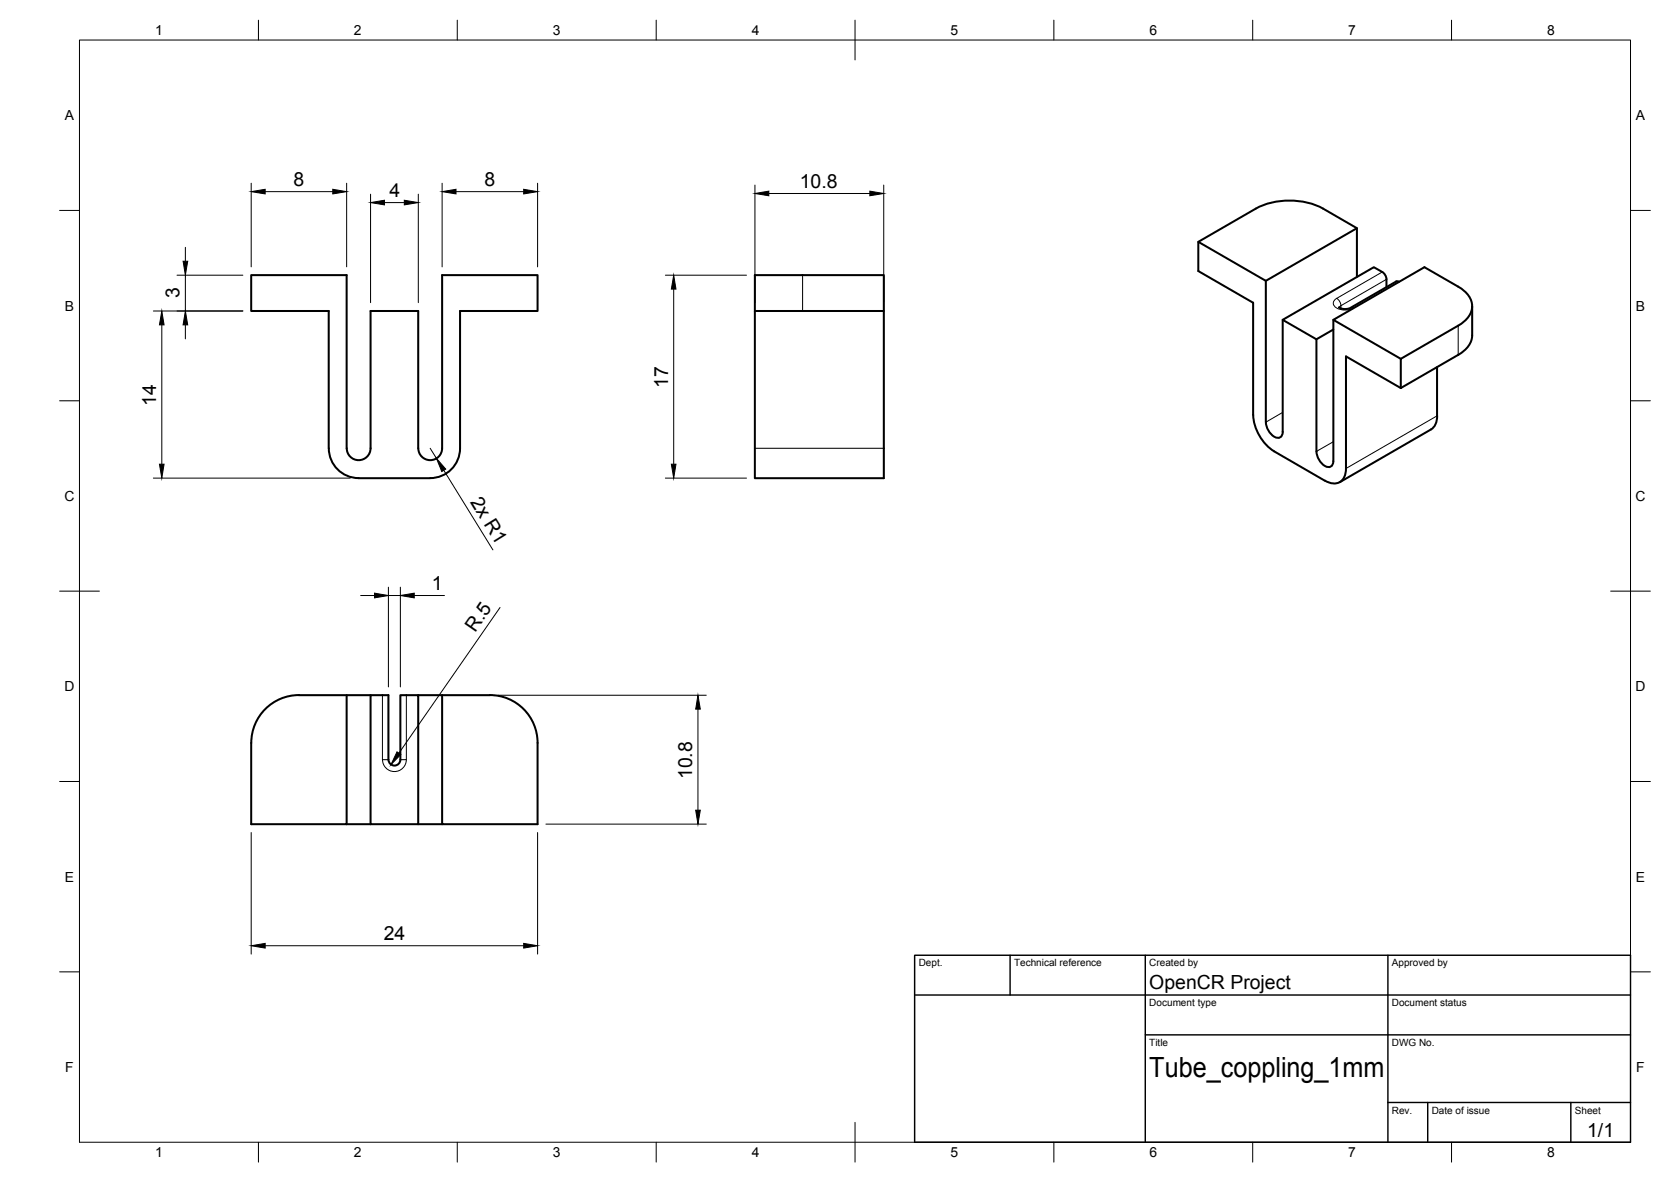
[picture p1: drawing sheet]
<svg xmlns="http://www.w3.org/2000/svg" width="420mm" height="297mm" viewBox="0 0 420 297" stroke-linecap="round" stroke-linejoin="round" font-family="sans-serif">
<!-- layer: Visible -->
<g fill="none" stroke="#000" stroke-width=".51">
<path d="M341.2 57.3l-22.9 13.3-17-9.8M189.8 78.2h32.4v-9.1h-32.4v51.1h32.4v-42M318.3 70.6v35.5M341.2 69.6v-12.3l-8.5-4.9a18.7 18.7 0 0 0-17 0l-14.4 8.4v7.3l13.8 8v28.2M348.6 70.2v1.9M348.6 70.2l-.2-.9-.5-.7-2.5-1.5-22.9 13.3 8.5 4.9 4.3-2.5M351.8 70.8l-.7-.1-11.7 6.7-1.3 .3-1.4-.5M370.2 76.9v7.4a6 6 0 0 1-3.5 4.9l-14.5 8.3M322.5 80.4v28.1a1.29 1.29 0 0 1-.6 1.4 1.29 1.29 0 0 1-1.5-.1l-.9-.8-.7-1.1-.5-1.8M331 85.3v28.1a4.1 4.1 0 0 0 3.2 4 1.3 1.3 0 0 0 1-1.5M335.3 80.4v35.5M352.2 90.2l-16.9-9.8 22.9-13.3 8.5 4.9a5.7 5.7 0 0 1 3.4 5.8 6.3 6.3 0 0 1-3.5 4l-14.4 8.4v7.3"/>
<path d="M352.2 97.5l-13.8-7.9v28.1a3.2 3.2 0 0 1-1.5 3.5 3.2 3.2 0 0 1-3.8-.4M361.3 92.3v12.2M315.1 104.2a11.7 11.7 0 0 0 5.3 9.2l12.7 7.4M361.4 104.5l-.2 1.3-.4 1-1 1.1-22.9 13.3M90.2 120.2h18M90.2 120.1a7.5 7.5 0 0 1-7.5-7.4v-34.5h-19.5v-9.1h24v43.6a3 3 0 0 0 3 2.9 3 3 0 0 0 3-3v-34.4h12v34.5a3 3 0 0 0 3 2.9 3 3 0 0 0 3-3v-43.5h24v9.1h-19.5v34.5a7.5 7.5 0 0 1-7.5 7.4M87.2 174.7v32.4h-24v-20.4a12 12 0 0 1 12-12h18M93.2 174.7h4.5v16.2a1.49 1.49 0 0 0 1.5 1.5 1.49 1.49 0 0 0 1.5-1.5v-16.2h4.5v32.4h-12zM105.2 174.7h18M123.2 174.7a12 12 0 0 1 12 12v20.4h-24v-32.4M87.2 207.1h6M105.2 207.1h6"/>
</g>
<!-- layer: Visible Narrow -->
<g fill="none" stroke="#000" stroke-width=".25">
<path d="M201.8 69.1v9.1M336.1 75l.6 .6 .5 1.2M336.1 75a1.29 1.29 0 0 0-.9 1.2 1.29 1.29 0 0 0 .9 1.2l1.8 .5 1.3-.1 1.1-.4h-.7M337.2 76.8v.7M337.2 76.8l-.4 .5M347.6 68.4l-11.5 6.6M348.6 70.2l-11.4 6.6M366.6 81.8v7.4M189.8 112.7h32.4M322.5 103.6l-4.2 2.5M335.3 111l-4.3 2.4M361.3 104.5l-22.9 13.2"/>
<path d="M96.2 174.7v16.2M102.2 174.7v16.2h-1.5M96.2 190.9h1.5M96.2 190.9a3 3 0 0 0 3 3 3 3 0 0 0 3-3"/>
</g>
<!-- layer: BORDER -->
<g fill="none" stroke="#000" stroke-width=".25">
<path d="M20 10.1h390v276.9h-390zM65 5.1v5M115 5.1v5M165 5.1v5M215 5.1v10M265 5.1v5M315 5.1v5M365 5.1v5M15 52.9h5M410 52.9h5M15 100.7h5M410 100.7h5"/>
<path d="M15 148.6h10M405 148.6h10M15 196.4h5M410 196.4h5M15 244.2h5M410 244.2h5M65 287v5M115 287v5M165 287v5M215 282.1v9.9M265 287v5M315 287v5"/>
<path d="M365 287v5"/>
</g>
<!-- layer: TITLEBLOCK -->
<path d="M230 240.1h180v46.9h-180zM230 250h180M254 240.1v9.9M288 240.1v46.9M349 240.1v46.9M288 260.1h122M349 277.1h61M359 277.1v9.9M395 277.1v9.9" fill="none" stroke="#000" stroke-width=".36"/>
<!-- layer: FD_Dimensions -->
<g fill="none" stroke="#000" stroke-width=".25">
<path d="M63.2 46v21.1M66.7 48.2h17M87.2 46v21.1M93.2 48.8v27.3M96.7 50.9h5M105.2 48.8v27.3M111.2 46v21.1M114.7 48.2h17M135.2 46v21.1M189.8 46.5v29.6M193.3 48.6h25.4M222.2 46.5v29.6"/>
<path d="M38.6 78.2h22.5M44.5 69.2h16.6M46.6 62.2v3.4M46.6 69.2v9M167.3 69.2h20.4M169.4 72.7v44M40.7 81.6v35.1M46.6 81.6v3.6M108.2 112.7l1.5 2.5M111.6 118.2l12.3 20M38.6 120.1h49.5M167.3 120.1h20.4"/>
<path d="M90.7 149.7h3.5M97.7 147.6v25M97.7 149.7h3M100.7 147.6v25M104.2 149.7h7.6M125.7 152.7l-25.4 36.6M125.3 174.7h52.3M175.5 178.2v25.4M63.2 209.2v30.6M135.2 209.2v30.6M137.3 207.1h40.3M66.7 237.7h65"/>
</g>
<g fill="#000" stroke="#000" stroke-width=".25">
<path d="M63.2 48.2l3.5-.6v1.1zM83.7 47.6l3.5 .6-3.5 .5zM93.2 50.9l3.5-.6v1.2zM101.7 50.3l3.5 .6-3.5 .6zM111.2 48.2l3.5-.6v1.1zM131.7 47.6l3.5 .6-3.5 .5zM189.8 48.6l3.5-.6v1.2zM218.7 48l3.5 .6-3.5 .6zM46 65.6h1.2l-.6 3.6zM169.4 69.2l.6 3.5h-1.2zM40.7 78.2l.6 3.4h-1.2zM46.6 78.2l.6 3.4h-1.2z"/>
<path d="M40.1 116.7h1.2l-.6 3.4zM109.7 115.2l2.4 2.7-1 .6zM168.8 116.7h1.2l-.6 3.4zM94.2 149.1l3.5 .6-3.5 .5zM100.7 149.7l3.5-.6v1.1zM175.5 174.7l.6 3.5h-1.2zM99.8 188.9l1 .7-2.5 2.5zM174.9 203.6h1.2l-.6 3.5zM63.2 237.7l3.5-.6v1.2zM131.7 237.1l3.5 .6-3.5 .6z"/>
</g>
<text font-size="7" x="289" y="270.6">Tube_coppling_1mm</text>
<g font-size="4.9">
<text x="73.8" y="46.7">8</text>
<text x="121.8" y="46.7">8</text>
<text x="201.1" y="47.2">10.8</text>
<text x="97.9" y="49.5">4</text>
<text x="45.1" y="75" transform="rotate(-90 45.1 75)">3</text>
<text x="168" y="97.5" transform="rotate(-90 168 97.5)">17</text>
<text x="39.3" y="102" transform="rotate(-90 39.3 102)">14</text>
<text x="118.2" y="126.1" transform="rotate(58 118.2 126.1)">2x R1</text>
<text x="108.5" y="148.3">1</text>
<text x="119.5" y="159.1" transform="rotate(-55 119.5 159.1)">R.5</text>
<text x="174" y="195.8" transform="rotate(-90 174 195.8)">10.8</text>
<text x="96.5" y="236.3">24</text>
<text x="289" y="248.5">OpenCR Project</text>
<text x="399.1" y="285.7">1/1</text>
</g>
<g font-size="3.5">
<text x="39" y="8.8">1</text>
<text x="89" y="8.8">2</text>
<text x="139" y="8.8">3</text>
<text x="189" y="8.8">4</text>
<text x="239" y="8.8">5</text>
<text x="289" y="8.8">6</text>
<text x="339" y="8.8">7</text>
<text x="389" y="8.8">8</text>
<text x="16.3" y="30.2">A</text>
<text x="411.3" y="30.2">A</text>
<text x="16.3" y="78">B</text>
<text x="411.3" y="78">B</text>
<text x="16.2" y="125.9">C</text>
<text x="411.2" y="125.9">C</text>
<text x="16.2" y="173.7">D</text>
<text x="411.2" y="173.7">D</text>
<text x="16.3" y="221.6">E</text>
<text x="411.3" y="221.6">E</text>
<text x="16.4" y="269.4">F</text>
<text x="411.4" y="269.4">F</text>
<text x="39" y="290.8">1</text>
<text x="89" y="290.8">2</text>
<text x="139" y="290.8">3</text>
<text x="189" y="290.8">4</text>
<text x="239" y="290.8">5</text>
<text x="289" y="290.8">6</text>
<text x="339" y="290.8">7</text>
<text x="389" y="290.8">8</text>
</g>
<g font-size="2.5">
<text x="231" y="242.9">Dept.</text>
<text x="255" y="242.9">Technical reference</text>
<text x="289" y="242.9">Created by</text>
<text x="350" y="242.9">Approved by</text>
<text x="289" y="252.8">Document type</text>
<text x="350" y="252.8">Document status</text>
<text x="289" y="262.9">Title</text>
<text x="350" y="262.9">DWG No.</text>
<text x="350" y="279.9">Rev.</text>
<text x="360" y="279.9">Date of issue</text>
<text x="396" y="279.9">Sheet</text>
</g>
</svg>
